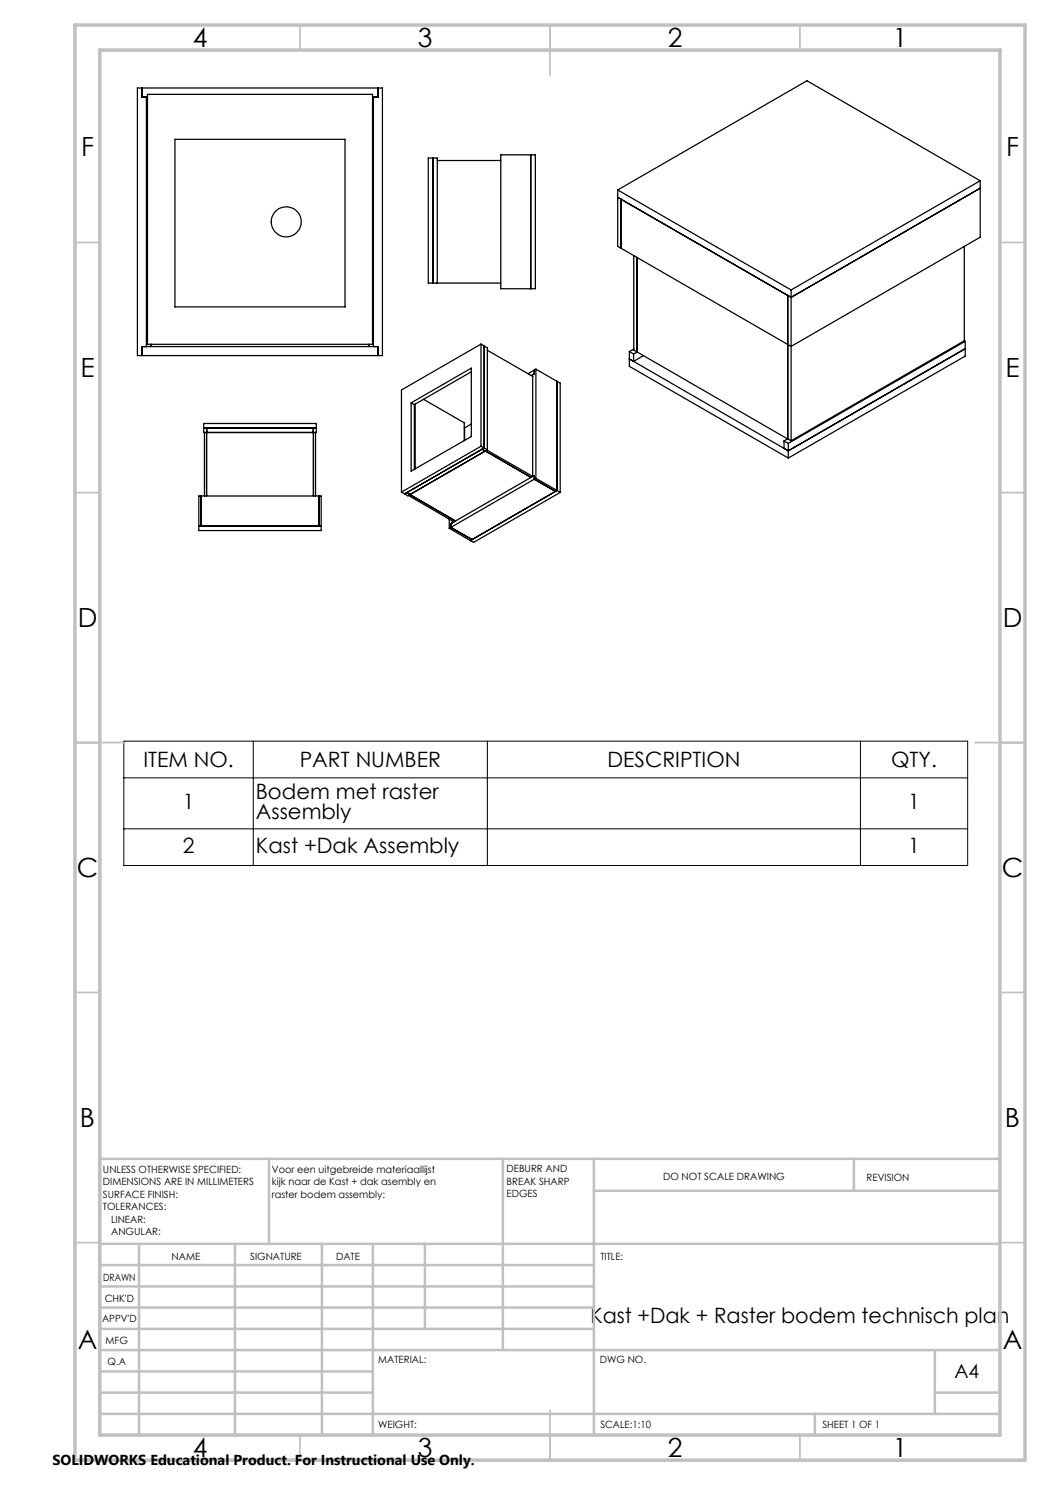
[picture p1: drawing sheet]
<svg xmlns="http://www.w3.org/2000/svg" width="210mm" height="297mm" viewBox="0 0 210 297" stroke-linecap="round" stroke-linejoin="round" font-family="sans-serif">
<path d="M24.8 148.2h168.7v24.9h-168.7zM24.8 155.6h168.7M50.7 148.2v24.9M97.5 148.2v24.9M172.1 148.2v24.9M24.8 165.8h168.7" fill="none" stroke="#000" stroke-width=".2"/>
<g fill="none" stroke="#c0c0c0" stroke-width=".35">
<path d="M60 5v5M110 5v10M160 5v5M15 48.5h5M200 48.5h5M15 98.5h5M200 98.5h5M15 148.5h10M195 148.5h10M15 198.5h5M200 198.5h5M15 248.5h5"/>
<path d="M200 248.5h5M60 287v5M110 282v10M160 287v5"/>
</g>
<g fill="none" stroke="#c0c0c0" stroke-width=".5">
<path d="M53.8 231.8v17M100.6 231.8v38.2M118.8 231.8v55.2M118.8 238.2h81.2M170.8 231.8v6.4M200 231.8h-180v55.2M20 248.8h180M20 257.3h98.8M20 253h98.8M27.8 248.8v38.2M47 248.8v38.2M64.4 248.8v38.2"/>
<path d="M74.6 248.8v38.2M85 248.8v17M20 265.8h98.8M20 261.5h98.8M20 278.5h54.6M20 274.3h54.6M20 270h180M187 278.5h13M187 270v12.8M20 282.8h180M163 282.8v4.2"/>
</g>
<path d="M15 5h190v287h-190zM20 10h180v277h-180z" fill="none" stroke="#c0c0c0" stroke-width=".7"/>
<g fill="none" stroke="#000" stroke-width=".25">
<path d="M27.5 17.6h49v53.5h-49zM28.4 17.6v1.8h1.1M29.3 19.4v49.9M29.5 18.9h45v50h-45zM74.7 19.4v49.9M75.6 17.6v1.8h-1.1M35 27.9h34v33.5h-34zM86.6 31.6v25M87.5 32.1h12.7M100.2 31h6.9v26.7h-6.9zM106.2 31v26.7M123.5 38v11.3l.7 .3"/>
<path d="M123.5 38l34.7 20M196 37.6l-37.8 21.9-34.7-20 .7 .3v9.8M196 36.2v11.2l-37.8 21.9-34-19.7M196 36.2l-34.6-20-37.9 21.8M196 36.2l-37.8 21.8M87.5 56.6v-25h-1.8v25h14.5M126.8 51.1v18.9l.6 .4M127.4 51.5v18.9M157.6 59.1v28.7M158.2 58v30.2M192.9 49.3v18.9M28.4 71.1v-1.8h47.2v1.8"/>
<path d="M30.2 68.9v.4M73.8 68.9v.4M84.7 79.9l8.2 4.7v3.5M94.3 74.4l-11.4 6.5M96.2 68.8l.6 .4M96.2 68.8v20.4M96.2 68.8l-15.9 9.2v20.4M96.8 69.2l.7 .4v20.4M96.8 69.2v20.4M97.5 70.1l9 5.2M106.5 74.9v20.4M106.9 74v.8l-.7 .3"/>
<path d="M106.9 74l-1.3 .8M107.2 73.8v21.9M107.2 73.8l4.2 2.5M107.2 73.8l-.3 .2M111.4 76.3v21.8M111.4 76.3l.6 .3v21.9M125.9 70.3l.8 .5M125.9 70.3v3l31.8 18.3M126.7 70.8v1.5M126.7 72.3l-.8-.5 31.8 18.4M126.8 69.8l-.9 .5M127.4 70.4l30.2 17.4"/>
<path d="M127.4 70.4l-.7 .4M128.7 71.1l-2 1.2M192.9 68.2l-34.7 20M192.9 68.2l.1 .1M193 68.3l-35.3 20.4M193 68.3v2.9l-35.3 20.4M193 69.7l-35.3 20.5M39.8 99.2h24.4v6.9h-24.4zM40.2 99.2v6M40.7 84.7h22.6v1.8h-22.6zM40.7 85.6h22.6M40.9 86.5v12.7"/>
<path d="M41.3 86.5v12.7M41.3 85.6v.9M62.7 85.6v.9M62.7 86.5v12.7M63.1 86.5v12.7M63.8 99.2v6M80.3 98.4l.6 .4M80.9 98.8l.5-.3 .6 .4M80.9 98.8l.7 .4 .4-.3M82 98.9l9.1 5.3M82 98.9l-.3 .2 9.1 5.3M82.2 80.6l12.1-7v13.7l-12.1 6.9z"/>
<path d="M82.2 80.6l.7 .3M82.9 80.9v13M83 80.8v13M92.9 85.5v.1M92.9 85.6v2.5M94.3 84.8l-1.4 .8M96.2 89.2l1.3 .8M96.2 89.2l-15.9 9.2M96.8 89.6l-15.9 9.2M96.8 89.6l-.4 .2 .6 .4M97 90.2l-15 8.7M97.1 90.2l9.1 5.3"/>
<path d="M97.1 90.2l-15.1 8.7M97.1 90.2l.3-.2 9.1 5.3M97.5 90l-.5 .2M106.9 95.8l-16.7 9.7M106.9 95.8l4.2 2.5M106.9 95.1l-16.7 9.6M106.9 95.1v.7M106.9 95.1l-.4 .2M107.2 95.7l4.2 2.4M107.2 95.7l-.3 .1M111.1 98.3l-16.7 9.6M111.4 98.1l-.3 .2"/>
<path d="M111.4 98.1l-17.3 10M111.4 98.1l.6 .4M112 98.5l-17.3 10-.6-.4M156.8 88.2l.9 .5M156.8 88.2v1.5l.9 .5M157.5 87.8l-.7 .4M157.6 87.8l.6 .4M157.7 88.7v2.9M39.8 105.2h24.4M89.9 103.8v1.9M89.9 105.7l4.2 2.4M90.2 105.5l4.2 2.4"/>
<path d="M90.2 104.7v.8M90.2 105.5l-.3 .2M90.5 104.2v.4l-.3 .1M94.4 107.9l-.3 .2"/>
<circle cx="57.3" cy="44.4" r="3"/>
</g>
<g font-size="5.3">
<text x="38.5" y="9.5">4</text>
<text x="83.5" y="9.5">3</text>
<text x="133.6" y="9.5">2</text>
<text x="178.6" y="9.5">1</text>
<text x="16.2" y="31.3">F</text>
<text x="201.2" y="31.3">F</text>
<text x="16.1" y="75.5">E</text>
<text x="201.1" y="75.5">E</text>
<text x="15.5" y="125.5">D</text>
<text x="200.5" y="125.5">D</text>
<text x="15.4" y="175.5">C</text>
<text x="200.4" y="175.5">C</text>
<text x="16" y="225.5">B</text>
<text x="201" y="225.5">B</text>
<text x="15.5" y="269.8">A</text>
<text x="200.5" y="269.8">A</text>
<text x="38.5" y="291.5">4</text>
<text x="83.5" y="291.5">3</text>
<text x="133.6" y="291.5">2</text>
<text x="178.6" y="291.5">1</text>
</g>
<g font-size="4.2">
<text x="28.7" y="153.4">ITEM NO.</text>
<text x="59.9" y="153.4">PART NUMBER</text>
<text x="121.5" y="153.4">DESCRIPTION</text>
<text x="178.2" y="153.4">QTY.</text>
<text x="36.6" y="161.8">1</text>
<text x="51.2" y="159.7">Bodem met raster</text>
<text x="181.7" y="161.8">1</text>
<text x="51.2" y="163.8">Assembly</text>
<text x="36.6" y="170.6">2</text>
<text x="51.2" y="170.6">Kast +Dak Assembly</text>
<text x="181.7" y="170.6">1</text>
<text x="118.1" y="264.6">Kast +Dak + Raster bodem technisch plan</text>
</g>
<text font-size="3.9" x="190.9" y="275.5">A4</text>
<text font-size="2.9" x="10.5" y="292.9">SOLIDWORKS Educational Product. For Instructional Use Only.</text>
<g font-size="2">
<text x="20.6" y="234.6">UNLESS OTHERWISE SPECIFIED:</text>
<text x="20.6" y="237.1">DIMENSIONS ARE IN MILLIMETERS</text>
<text x="20.6" y="239.6">SURFACE FINISH:</text>
<text x="54.4" y="234.6">Voor een uitgebreide materiaallijst</text>
<text x="54.4" y="237.1">kijk naar de Kast + dak asembly en</text>
<text x="54.4" y="239.6">raster bodem assembly:</text>
<text x="101.3" y="234.5">DEBURR AND</text>
<text x="101.3" y="237">BREAK SHARP</text>
<text x="101.3" y="239.5">EDGES</text>
<text x="132.6" y="236">DO NOT SCALE DRAWING</text>
<text x="173.3" y="236.2">REVISION</text>
<text x="20.6" y="242.1">TOLERANCES:</text>
<text x="22.2" y="244.6">LINEAR:</text>
<text x="22.2" y="247.1">ANGULAR:</text>
<text x="34.3" y="252">NAME</text>
<text x="50" y="251.9">SIGNATURE</text>
<text x="67.2" y="251.9">DATE</text>
<text x="120.1" y="251.9">TITLE:</text>
<text x="20.6" y="256.1">DRAWN</text>
<text x="20.9" y="260.3">CHK'D</text>
<text x="20.4" y="264.4">APPV'D</text>
<text x="21.1" y="268.8">MFG</text>
<text x="21.5" y="273">Q.A</text>
<text x="75.6" y="272.5">MATERIAL:</text>
<text x="120" y="272.5">DWG NO.</text>
<text x="75.6" y="285.5">WEIGHT:</text>
<text x="120.1" y="285.6">SCALE:1:10</text>
<text x="164.5" y="285.6">SHEET 1 OF 1</text>
</g>
</svg>
